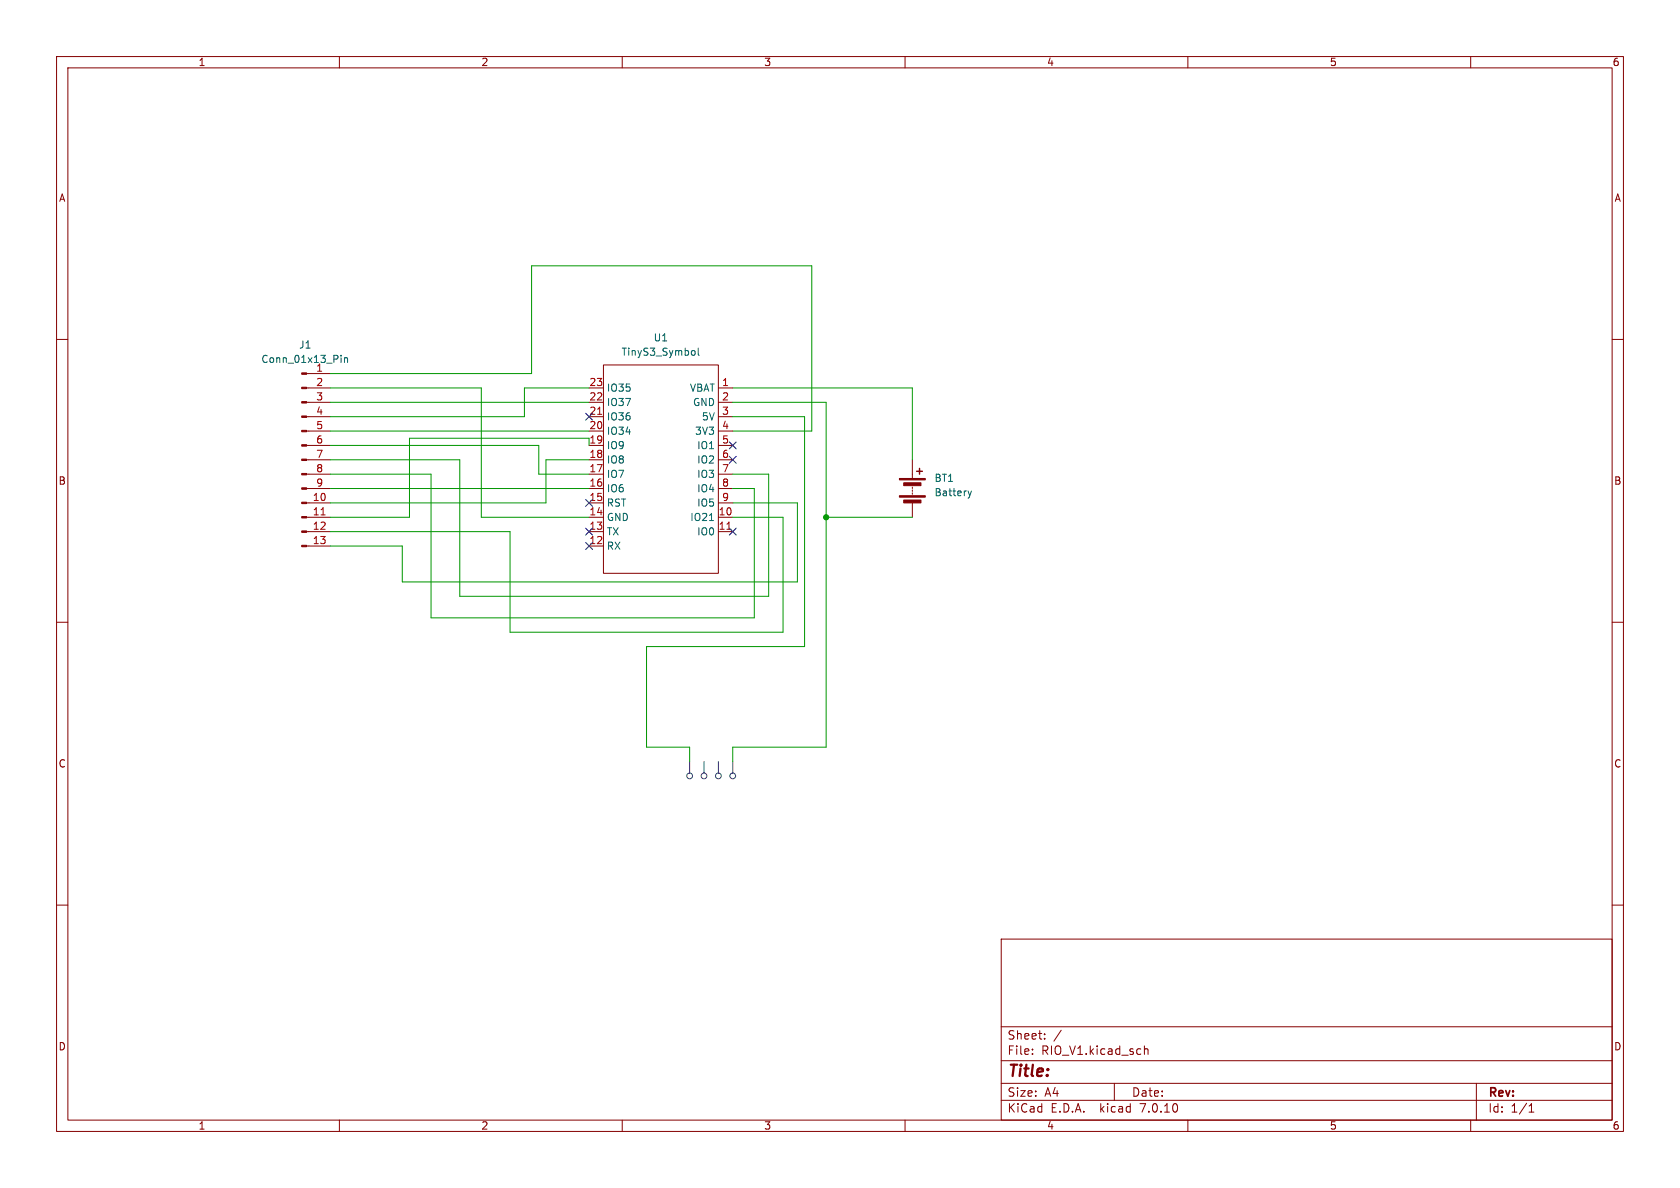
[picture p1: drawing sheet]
<svg xmlns="http://www.w3.org/2000/svg" width="297mm" height="210mm" viewBox="0 0 297 210" stroke-linecap="round" stroke-linejoin="round" font-family="sans-serif">
<g fill="none" stroke="#840000" stroke-width=".18">
<path d="M10 10h277v190h-277zM12 12h273v186h-273zM60 10v2M110 10v2M160 10v2M210 10v2M260 10v2M10 60h2M285 60h2M54.2 68.6h4.2M54.2 78.7h4.2M54.2 71.1h4.2"/>
<path d="M54.2 76.2h4.2M54.2 73.7h4.2M54.2 66h4.2M104.1 68.6h2.6M104.1 78.7h2.6M104.1 71.1h2.6M104.1 76.2h2.6M104.1 73.7h2.6M106.7 64.5h20.3v36.8h-20.3zM127 68.6h2.5M127 78.7h2.5M127 71.1h2.5"/>
<path d="M127 76.2h2.5M127 73.7h2.5M54.2 91.4h4.2M54.2 94h4.2M54.2 96.5h4.2M54.2 88.9h4.2M54.2 86.4h4.2M54.2 83.8h4.2M54.2 81.3h4.2M104.1 91.4h2.6M104.1 94h2.6M104.1 96.5h2.6"/>
<path d="M104.1 88.9h2.6M104.1 86.4h2.6M104.1 83.8h2.6M104.1 81.3h2.6M127 91.4h2.5M127 94h2.5M127 88.9h2.5M127 86.4h2.5M127 83.8h2.5M127 81.3h2.5M161.3 81.3v3.3M161.3 86.1v.3"/>
<path d="M161.3 86.6v.3M161.3 87.1v.3M161.3 88.9v2.5M10 110h2M285 110h2M10 160h2M285 160h2M177 166h108v32h-108zM60 198v2M110 198v2M160 198v2M177 194.5h108"/>
<path d="M177 191.5h108M177 187.5h108M177 181.5h108M182.5 186.3v.1M182.5 185.5v.1M184.7 183.6v.1M184.7 182.8v.1M187.6 182.1l-1.3 2M197 191.5v3M202.3 184.9v1.5M202.3 185.5l.2-.1 .4 .1 .1 .9M210 198v2"/>
<path d="M260 198v2M261 191.5v6.5M270.3 196.6h.9M270.3 195.5l.4-.4v1.5"/>
</g>
<g fill="#840000" stroke="#840000" stroke-width=".18">
<path d="M159 87.6h4.6v.3h-4.6z"/>
<path d="M159 84.6h4.6v.2h-4.6z"/>
<path d="M159.8 88.4h3v.5h-3z"/>
<path d="M159.8 85.3h3v.6h-3z"/>
<path d="M53.3 96.4h.9v.2h-.9z"/>
<path d="M53.3 93.9h.9v.2h-.9z"/>
<path d="M53.3 91.3h.9v.3h-.9z"/>
<path d="M53.3 88.8h.9v.2h-.9z"/>
<path d="M53.3 86.2h.9v.3h-.9z"/>
<path d="M53.3 83.7h.9v.2h-.9z"/>
<path d="M53.3 81.2h.9v.2h-.9z"/>
<path d="M53.3 78.6h.9v.3h-.9z"/>
<path d="M53.3 76.1h.9v.2h-.9z"/>
<path d="M53.3 73.5h.9v.3h-.9z"/>
<path d="M53.3 71h.9v.2h-.9z"/>
<path d="M53.3 68.5h.9v.2h-.9z"/>
<path d="M53.3 65.9h.9v.3h-.9z"/>
</g>
<path d="M162.1 83.3h1M162.6 82.8v1" fill="none" stroke="#840000" stroke-width=".25"/>
<path d="M60.3 62.8v.1M60.3 63.2v.9M60.9 63.2v.9M60.9 63.4l.2-.2 .3 .1v.8M122.6 62l.3 .2v.4l-.3 .2M123.4 61.5v1.1l.2 .2M125.4 92h.7M171.1 86.8l.3 .8M171.4 87.6l-.1 .4M171.7 86.8l-.3 .8" fill="none" stroke="#006464" stroke-width=".18"/>
<path d="M105.7 73.2h.7M56.8 91h.7M128.5 93.6h.7" fill="none" stroke="#a90000" stroke-width=".18"/>
<g fill="none" stroke="#484848" stroke-width=".18">
<path d="M121.9 134.6v2.1M124.5 134.6v2.1M127 134.6v2.1M129.5 134.6v2.1"/>
<circle cx="121.9" cy="137.2" r=".51"/>
<circle cx="124.5" cy="137.2" r=".51"/>
<circle cx="127" cy="137.2" r=".51"/>
<circle cx="129.5" cy="137.2" r=".51"/>
</g>
<g fill="none" stroke="#009600" stroke-width=".18">
<path d="M58.4 68.6h26.7v22.8h19M58.4 66h35.6v-19h49.5v29.2h-14M58.4 71.1h45.7M58.4 78.7h36.8v5.1h8.9M58.4 76.2h45.7M104.1 77.5h-31.7v13.9h-14M104.1 68.6h-11.4v5.1h-34.3M129.5 71.1h16.5v61h-16.5v2.5M129.5 68.6h31.8v12.7M129.5 73.7h12.7v40.6h-27.9v17.8h7.6v2.5M58.4 83.8h17.8v25.4h57.1v-22.8h-3.8M58.4 81.3h22.9v24.1h54.6v-21.6h-6.4"/>
<path d="M58.4 86.4h45.7M104.1 81.3h-7.6v7.6h-38.1M129.5 91.4h8.9v20.4h-48.2v-17.8h-31.8M129.5 88.9h11.5v14h-69.9v-6.4h-12.7M146 91.4h15.3"/>
</g>
<g fill="none" stroke="#000084" stroke-width=".18">
<path d="M103.5 73.1l1.2 1.2M104.7 73.1l-1.2 1.2M128.9 78.1l1.2 1.2M130.1 78.1l-1.2 1.2M103.5 88.3l1.2 1.2M103.5 95.9l1.2 1.2M103.5 93.4l1.2 1.2M104.7 88.3l-1.2 1.2M104.7 95.9l-1.2 1.2M104.7 93.4l-1.2 1.2M128.9 93.4l1.2 1.2M128.9 80.7l1.2 1.2"/>
<path d="M130.1 93.4l-1.2 1.2M130.1 80.7l-1.2 1.2"/>
</g>
<circle cx="146" cy="91.4" r=".46" fill="#009600" stroke="#009600" stroke-width=".18"/>
<text font-size="2.8" fill="#840000" x="178" y="190.9">Title:</text>
<g font-size="2.1" fill="#840000">
<text x="178" y="184">Sheet:</text>
<text x="178" y="186.7">File:</text>
<text x="184.1" y="186.7">RIO_V1.kicad_sch</text>
<text x="178" y="196.9">KiCad</text>
<text x="178" y="194.1">Size:</text>
<text x="184.7" y="194.1">A4</text>
<text x="185.7" y="196.9">E.D.A.</text>
<text x="194.6" y="196.9">kicad</text>
<text x="200" y="194.1">Date:</text>
<text x="201.8" y="196.9">7.0.10</text>
<text x="263" y="194.3">Rev:</text>
<text x="263" y="196.9">Id:</text>
<text x="267.1" y="196.9">1/1</text>
</g>
<g font-size="1.8" fill="#840000">
<text x="35" y="11.9">1</text>
<text x="85" y="11.9">2</text>
<text x="135" y="11.9">3</text>
<text x="185" y="11.9">4</text>
<text x="235" y="11.9">5</text>
<text x="285" y="11.9">6</text>
<text x="10.3" y="35.9">A</text>
<text x="285.3" y="35.9">A</text>
<text x="10.3" y="85.9">B</text>
<text x="285.3" y="85.9">B</text>
<text x="10.3" y="135.9">C</text>
<text x="285.3" y="135.9">C</text>
<text x="10.3" y="185.9">D</text>
<text x="285.3" y="185.9">D</text>
<text x="35" y="199.9">1</text>
<text x="85" y="199.9">2</text>
<text x="135" y="199.9">3</text>
<text x="185" y="199.9">4</text>
<text x="235" y="199.9">5</text>
<text x="285" y="199.9">6</text>
</g>
<g font-size="1.8" fill="#006464">
<text x="46.1" y="64.4">Conn_01x13_Pin</text>
<text x="52.8" y="61.8">J1</text>
<text x="55.8" y="65.8">1</text>
<text x="109.8" y="63.1">TinyS3_Symbol</text>
<text x="115.5" y="60.6">U1</text>
<text x="107.2" y="72">IO37</text>
<text x="107.2" y="69.4">IO35</text>
<text x="121.9" y="69.4">VBAT</text>
<text x="122.4" y="72">GND</text>
<text x="107.2" y="77.1">IO34</text>
<text x="107.2" y="74.5">IO36</text>
<text x="122.8" y="77.1">3V3</text>
<text x="124" y="74.5">5V</text>
<text x="107.2" y="82.1">IO8</text>
<text x="107.2" y="79.6">IO9</text>
<text x="123.1" y="79.6">IO1</text>
<text x="123.1" y="82.1">IO2</text>
<text x="107.2" y="89.8">RST</text>
<text x="107.2" y="87.2">IO6</text>
<text x="107.2" y="84.7">IO7</text>
<text x="123.1" y="84.7">IO3</text>
<text x="123.1" y="87.2">IO4</text>
<text x="123.1" y="89.8">IO5</text>
<text x="165.1" y="85.4">BT1</text>
<text x="165.1" y="87.9">Battery</text>
<text x="107.2" y="94.8">TX</text>
<text x="107.2" y="92.3">GND</text>
<text x="121.9" y="92.3">IO21</text>
<text x="123.1" y="94.8">IO0</text>
<text x="107.2" y="97.4">RX</text>
</g>
<g font-size="1.8" fill="#a90000">
<text x="55.8" y="68.3">2</text>
<text x="55.8" y="70.9">3</text>
<text x="104.1" y="70.9">22</text>
<text x="104.1" y="68.3">23</text>
<text x="127.6" y="68.3">1</text>
<text x="127.6" y="70.9">2</text>
<text x="55.8" y="73.4">4</text>
<text x="55.8" y="75.9">5</text>
<text x="104.1" y="75.9">20</text>
<text x="104.1" y="73.4">21</text>
<text x="127.6" y="73.4">3</text>
<text x="127.6" y="75.9">4</text>
<text x="55.8" y="78.5">6</text>
<text x="55.8" y="81">7</text>
<text x="55.8" y="83.6">8</text>
<text x="104.1" y="83.6">17</text>
<text x="104.1" y="81">18</text>
<text x="127.6" y="78.5">5</text>
<text x="127.6" y="81">6</text>
<text x="127.6" y="83.6">7</text>
<text x="55.2" y="88.6">10</text>
<text x="55.8" y="86.1">9</text>
<text x="104.1" y="88.6">15</text>
<text x="104.1" y="86.1">16</text>
<text x="127.6" y="86.1">8</text>
<text x="127.6" y="88.6">9</text>
<text x="55.2" y="91.2">11</text>
<text x="55.2" y="93.7">12</text>
<text x="104.1" y="93.7">13</text>
<text x="104.1" y="91.2">14</text>
<text x="127" y="91.2">10</text>
<text x="127" y="93.7">11</text>
<text x="55.2" y="96.3">13</text>
<text x="104.1" y="96.3">12</text>
</g>
<text font-size="1.8" fill="#009600" x="104.1" y="78.5">19</text>
</svg>
